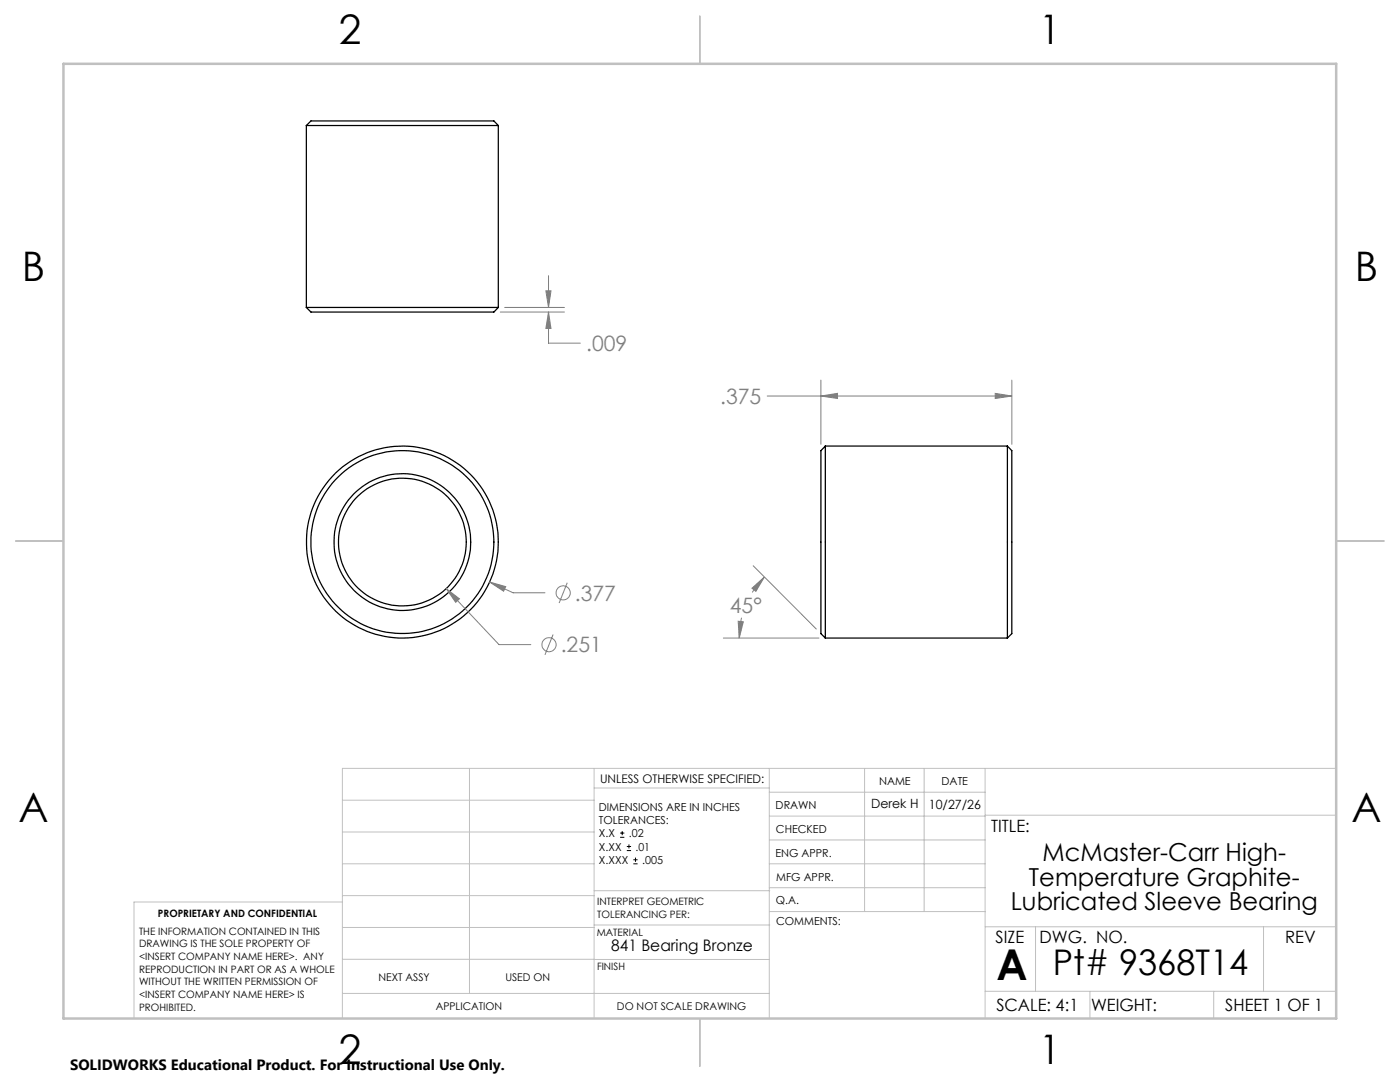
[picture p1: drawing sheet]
<svg xmlns="http://www.w3.org/2000/svg" width="279mm" height="216mm" viewBox="0 0 279 216" stroke-linecap="round" stroke-linejoin="round" font-family="sans-serif">
<g fill="none" stroke="#000" stroke-width=".25">
<path d="M61.1 25h38.3M61.1 25l1-.9h36.5l.8 .9M61.1 25v36.3M99.4 25v36.3M61.1 61.3h38.3M61.1 61.3l1 1h36.5l.8-1M164.7 89v38.3M164.7 89l-.9 .9v36.5l.9 .9M164.7 89h36.3M201 89v38.3M201 89l.9 .9v36.5l-.9 .9M164.7 127.3h36.3"/>
<circle cx="80.3" cy="108.2" r="13.6"/>
<circle cx="80.3" cy="108.2" r="19.1"/>
<circle cx="80.3" cy="108.2" r="12.7"/>
<circle cx="80.3" cy="108.2" r="18.2"/>
</g>
<g fill="none" stroke="#808080" stroke-width=".2">
<path d="M89 117.4l2.7 2.1-.8 .7zM89 117.4l10.6 11.2h6.3M110.4 126.6l-1.6 4.1"/>
<circle cx="109.6" cy="128.6" r="1.41"/>
</g>
<g fill="none" stroke="#c0c0c0" stroke-width=".2">
<path d="M68.3 159.7h50.3M93.7 153.3v44.9M118.6 153.3v49.9M118.6 157.2h34.9M153.5 153.3v49.9M153.5 158.1h43.1M172.5 153.3v28.6M184.4 153.3v28.6M196.6 153.3v49.9M266.7 153.3h-198.4v49.9M68.3 178.7h50.3M68.3 172.4h50.3"/>
<path d="M68.3 166h50.3M68.3 180h-41.6v23.2M118.6 177.7h35M153.5 167.6h43.1M153.5 162.8h43.1M153.5 172.4h43.1M153.5 177.1h43.1M196.6 162.7h70.1M68.3 198.2h85.2M68.3 191.4l85.2 .1M68.3 185.1h50.3M118.6 184.6h35"/>
<path d="M153.6 181.9h43M196.6 197.8h70.1M196.6 184.9h70.1M206.7 184.9v12.9M217.5 197.8v5.4M242.2 197.8v5.4M252.2 184.9v12.9"/>
</g>
<path d="M139.7 3.2v9.5M3.1 107.9h9.6M266.7 107.9h9.5M139.7 203.2v9.6" fill="none" stroke="#c0c0c0" stroke-width=".25"/>
<path d="M12.7 12.7h254v190.5h-254z" fill="none" stroke="#c0c0c0" stroke-width=".5"/>
<path d="M89 117.4l2.7 2.1-.8 .7z" fill="#808080"/>
<g fill="none" stroke="#808080" stroke-width=".2">
<path d="M97.7 116.1l3.2 1-.4 .9zM97.7 116.1l4.7 2.2h6.4M113.2 116.3l-1.6 4"/>
<circle cx="112.4" cy="118.3" r="1.41"/>
</g>
<path d="M97.7 116.1l3.2 1-.4 .9z" fill="#808080"/>
<path d="M108.9 58h1.1l-.5 3.3zM109.5 55v6.3M99.8 62.3h12.8M100.7 61.3h11.9M109.5 62.3v6.2h6.3" fill="none" stroke="#808080" stroke-width=".2"/>
<path d="M108.9 58h1.1l-.5 3.3z" fill="#808080"/>
<path d="M109.5 62.3l.5 3.2h-1.1z" fill="none" stroke="#808080" stroke-width=".2"/>
<path d="M109.5 62.3l.5 3.2h-1.1z" fill="#808080"/>
<path d="M153.1 79h48.8M163.8 79l3.3-.5v1zM163.8 75.8v12.9M201.9 75.8v12.9" fill="none" stroke="#808080" stroke-width=".2"/>
<path d="M163.8 79l3.3-.5v1z" fill="#808080"/>
<path d="M198.6 78.5l3.3 .5-3.3 .5z" fill="none" stroke="#808080" stroke-width=".2"/>
<path d="M198.6 78.5l3.3 .5-3.3 .5z" fill="#808080"/>
<path d="M150.1 117.4l2.4-2.3-1.7 2.9zM150.3 112.9l12.6 12.6M144.4 127.3h19" fill="none" stroke="#808080" stroke-width=".2"/>
<path d="M150.1 117.4l2.4-2.3-1.7 2.9z" fill="#808080"/>
<path d="M147.3 124l1 .1-.8 3.2z" fill="none" stroke="#808080" stroke-width=".2"/>
<path d="M147.3 124l1 .1-.8 3.2z" fill="#808080"/>
<path d="M123.8 167.1h.8M123.8 166.2h.8M124.2 165.8v.9M125.1 169.7h.8M125.1 168.9h.8M125.5 168.5v.8M126.4 172.4h.8M126.4 171.6h.8M126.8 171.1v.9" fill="none" stroke="#000" stroke-width=".2"/>
<path d="M152.5 115.1l-1.5 1.9-.9 1.2M148 123.3l-.4 2-.1 2" fill="none" stroke="#808080" stroke-width=".2"/>
<text font-size="8.5" x="198.9" y="195.5">A</text>
<g font-size="8.1">
<text x="67.6" y="8.9">2</text>
<text x="207.3" y="8.9">1</text>
<text x="4.4" y="56.2">B</text>
<text x="270.4" y="56.2">B</text>
<text x="3.7" y="164.1">A</text>
<text x="269.7" y="164.1">A</text>
<text x="67.6" y="212.4">2</text>
<text x="207.3" y="212.4">1</text>
</g>
<text font-size="7.1" x="210.1" y="194.6">Pt# 9368T14</text>
<g font-size="4.9">
<text x="208.1" y="171.8">McMaster-Carr High-</text>
<text x="205.4" y="176.7">Temperature Graphite-</text>
<text x="201.7" y="181.6">Lubricated Sleeve Bearing</text>
</g>
<g font-size="4.2" fill="#808080">
<text x="117" y="70">.009</text>
<text x="143.7" y="80.6">.375</text>
<text x="114.7" y="119.8">.377</text>
<text x="145.7" y="122.3">45°</text>
<text x="111.9" y="130.2">.251</text>
</g>
<g font-size="3.4">
<text x="197.8" y="166">TITLE:</text>
<text x="198.7" y="188.1">SIZE</text>
<text x="207.5" y="188.1">DWG. NO.</text>
<text x="256.5" y="188.2">REV</text>
<text x="198.8" y="201.7">SCALE: 4:1</text>
<text x="217.7" y="201.8">WEIGHT:</text>
<text x="244.5" y="201.7">SHEET 1 OF 1</text>
</g>
<text font-size="3.2" x="122" y="189.8">841 Bearing Bronze</text>
<text font-size="3" x="14" y="213.5">SOLIDWORKS Educational Product. For Instructional Use Only.</text>
<g font-size="2.5">
<text x="173.8" y="161.3">Derek H</text>
<text x="185.4" y="161.4">10/27/26</text>
</g>
<text font-size="2.4" x="119.8" y="156.2">UNLESS OTHERWISE SPECIFIED:</text>
<g font-size="2.2">
<text x="119.5" y="161.8">DIMENSIONS ARE IN INCHES</text>
<text x="154.8" y="161.4">DRAWN</text>
<text x="175.4" y="156.6">NAME</text>
<text x="187.9" y="156.7">DATE</text>
<text x="119.5" y="164.4">TOLERANCES:</text>
<text x="119.5" y="167.1">X.X</text>
<text x="125.5" y="167.1">.02</text>
<text x="154.9" y="166.3">CHECKED</text>
<text x="119.5" y="169.7">X.XX</text>
<text x="119.5" y="172.4">X.XXX</text>
<text x="126.8" y="169.7">.01</text>
<text x="128.2" y="172.4">.005</text>
<text x="154.8" y="170.9">ENG APPR.</text>
<text x="154.9" y="175.7">MFG APPR.</text>
<text x="154.9" y="180.4">Q.A.</text>
<text x="154.9" y="184.6">COMMENTS:</text>
</g>
<g font-size="2.1">
<text x="75.5" y="195.7">NEXT ASSY</text>
<text x="100.9" y="195.7">USED ON</text>
<text x="86.9" y="201.5">APPLICATION</text>
<text x="123.1" y="201.6">DO NOT SCALE DRAWING</text>
</g>
<g font-size="2">
<text x="31.5" y="182.9">PROPRIETARY AND CONFIDENTIAL</text>
<text x="119.2" y="180.6">INTERPRET GEOMETRIC</text>
<text x="119.2" y="183.1">TOLERANCING PER:</text>
<text x="27.8" y="186.5">THE INFORMATION CONTAINED IN THIS</text>
<text x="27.8" y="189">DRAWING IS THE SOLE PROPERTY OF</text>
<text x="27.8" y="191.6">&lt;INSERT COMPANY NAME HERE&gt;. ANY</text>
<text x="119.1" y="186.7">MATERIAL</text>
<text x="27.8" y="194.1">REPRODUCTION IN PART OR AS A WHOLE</text>
<text x="27.8" y="196.6">WITHOUT THE WRITTEN PERMISSION OF</text>
<text x="119.1" y="193.5">FINISH</text>
<text x="27.8" y="199.1">&lt;INSERT COMPANY NAME HERE&gt; IS</text>
<text x="27.8" y="201.7">PROHIBITED.</text>
</g>
</svg>
